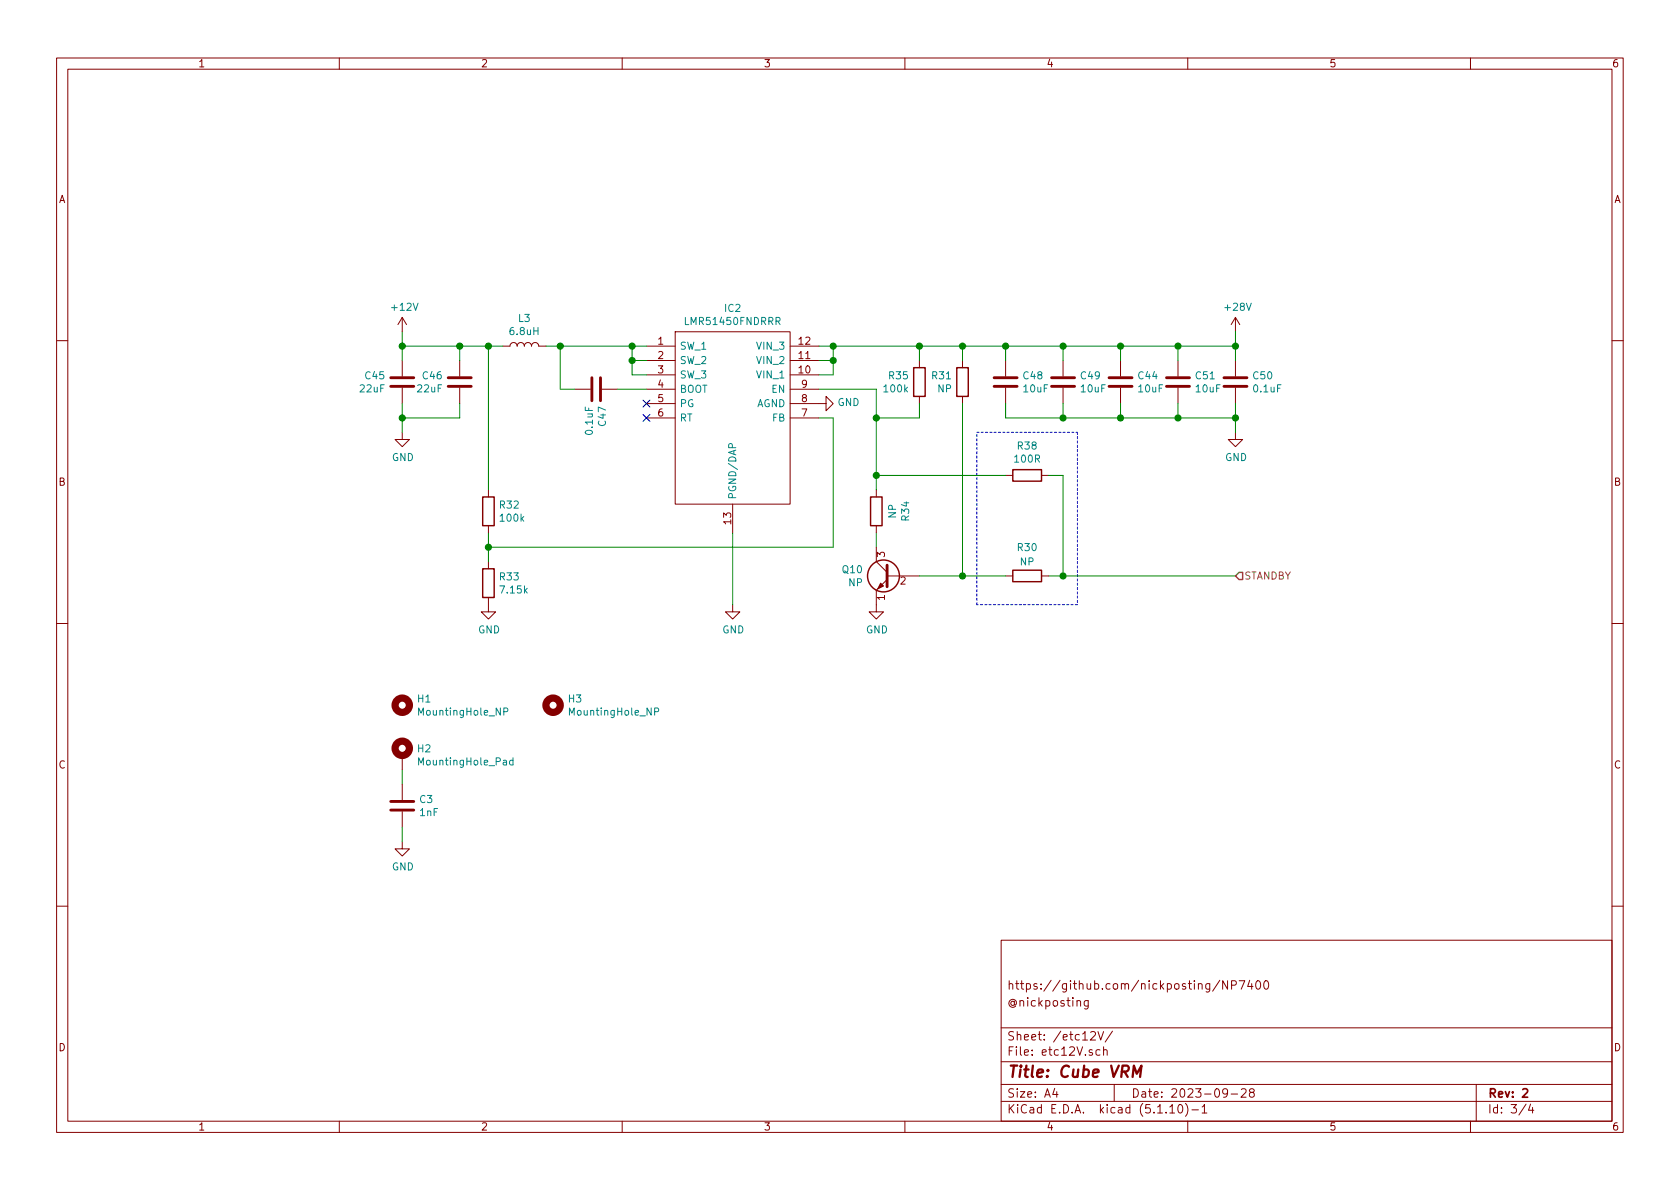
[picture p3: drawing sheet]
<svg xmlns="http://www.w3.org/2000/svg" width="297mm" height="210mm" viewBox="0 0 297 210" stroke-linecap="round" stroke-linejoin="round" font-family="sans-serif">
<g fill="none" stroke="#840000" stroke-width=".18">
<path d="M10 10.3h277v189.9h-277zM12 12.2h273v186.1h-273zM60 10.3v1.9M110 10.3v1.9M160 10.3v1.9M210 10.3v1.9M260 10.3v1.9M71.1 56.1l-.7 1.3M71.1 56.1v2.6M71.1 56.1l.8 1.3M119.4 58.7h20.3v30.4h-20.3zM218.4 56.1v2.6"/>
<path d="M218.4 56.1l-.7 1.3M218.4 56.1l.8 1.3M10 60.2h2M71.1 76.4v1.3h1.3l-1.3 1.3-1.3-1.3h1.3M71.1 63.7v2.8M71.1 68.6v2.8M81.3 63.7v2.8M81.3 68.6v2.8M88.9 61.2h1.3a.63 .63 0 0 1 .6-.6 .63 .63 0 0 1 .6 .6 .63 .63 0 0 1 .7-.6 .63 .63 0 0 1 .6 .6 .63 .63 0 0 1 .6-.6 .63 .63 0 0 1 .7 .6 .63 .63 0 0 1 .6-.6 .63 .63 0 0 1 .6 .6h1.3M101.6 68.8h2.8M106.4 68.8h2.8M114.3 61.2h5.1"/>
<path d="M114.3 63.7h5.1M114.3 66.3h5.1M114.3 68.8h5.1M114.3 71.4h5.1M114.3 73.9h5.1M139.7 71.4h6.3v-1.3l1.3 1.3-1.3 1.2v-1.2M139.7 61.2h5.1M139.7 63.7h5.1M139.7 66.3h5.1M139.7 68.8h5.1M139.7 73.9h5.1M162.6 63.7v1.3"/>
<path d="M162.6 70.1v1.3M170.2 63.7v1.3M170.2 70.1v1.3M177.8 63.7v2.8M177.8 68.6v2.8M188 63.7v2.8M188 68.6v2.8M198.1 63.7v2.8M198.1 68.6v2.8M208.3 63.7v2.8M208.3 68.6v2.8M218.4 76.4v1.3h1.3l-1.3 1.3-1.2-1.3h1.2"/>
<path d="M218.4 63.7v2.8M218.4 68.6v2.8M285 60.2h2M86.4 86.6v1.3M86.4 93v1.2M86.4 99.3v1.3M129.5 89.1v5.1M154.9 96.8v2.5l1.9 1.9M154.9 86.6v1.3M154.9 93v1.2M177.8 84.1h1.3M184.1 84.1h1.3"/>
<path d="M10 110.3h2M86.4 105.7v2.5h1.2l-1.2 1.3-1.3-1.3h1.3M129.5 106.9v1.3h1.3l-1.3 1.3-1.2-1.3h1.2M156.8 102.5l-1.9 1.9v3.8h1.3l-1.3 1.3-1.2-1.3h1.2M156.8 101.8h5.8M177.8 101.8h1.3M184.1 101.8h1.3M285 110.3h2M71.1 133.6v2.5M71.1 138.7v2.8M71.1 148.8v1.3h1.3l-1.3 1.3-1.3-1.3h1.3M71.1 143.5v2.8"/>
<path d="M10 160.2h2M177 166.3h108v32h-108zM192.4 176.9v1.2l-.3 .3h-.3M192.4 177l-.4-.1-.3 .3 .1 .6 .2 .1 .4-.1M215.7 173.3l-1.3 2M217 173.4v1.5l-.8-1.5v1.5M217.8 174.2l.7-.1 .1-.2-.1-.3-.2-.2h-.5v1.5M219.1 173.4h1l-.6 1.5M221 173.3l-.4 1.1h.9M221.3 173.9v1M222.2 173.6l.2-.2a.8 .8 0 0 1 .5 .8 .8 .8 0 0 1-.5 .7l-.2-.1-.2-.4zM223.7 173.5l.1-.1a.81 .81 0 0 1 .6 .6 .81 .81 0 0 1-.3 .8l-.1 .1a.8 .8 0 0 1-.6-.6 .8 .8 0 0 1 .3-.8z"/>
<path d="M285 160.2h2M60 198.3v1.9M110 198.3v1.9M160 198.3v1.9M177 194.8h108M177 191.8h108M177 187.8h108M177 181.8h108M186.5 192.5l-.4 1h1M186.8 193v1M192.8 182.6l.3-.2h.3l.3 .4-.9 1.1h.9M194.1 182.4l.5 1.5 .5-1.5"/>
<path d="M194.5 185.7l-.4-.1-.3 .3v.6l.3 .1 .4-.1M195.1 185.7l.2-.1 .4 .1 .1 .9M195.1 185.1v1.5M196.7 182.3l-1.3 2M197 191.8v3M206.8 195.8l.5-.5v1.5M206.8 196.8h.9M208.5 195.4l.1-.1a.8 .8 0 0 1 .5 .8 .8 .8 0 0 1-.5 .7 1 1 0 0 1-.1-1.4zM209.6 195.1a1.71 1.71 0 0 1 0 2.3M210 198.3v1.9M210.7 196.3h1.2M212.5 195.8l.5-.5v1.5"/>
<path d="M212.5 196.8h.9M217 193.2l-.1 .2a.48 .48 0 0 1-.6-.1v-.6a.48 .48 0 0 1 .6-.1l.1 .1a1.19 1.19 0 0 1-.2 1.2l-.5 .1M217.7 193.5h1.1M219.5 192.7l.2-.2h.3l.3 .2v.3v.2l-.9 .8h.9M221.2 193.2l-.3-.3 .1-.2 .2-.2 .4 .1 .2 .2-.1 .2-.6 .2a.48 .48 0 0 0-.1 .7l.2 .1 .5-.1a.48 .48 0 0 0-.1-.7h-.1M260 198.3v1.9M261 191.8v6.5M269.8 195.2l-1.2 2M270.6 195.2l-.3 1.1h.9M271 195.8v1"/>
</g>
<path d="M269.2 192.7l.3-.2h.3l.3 .5-.9 1h.9" fill="none" stroke="#840000" stroke-width=".3"/>
<path d="M200.3 190.4l.2-2 .5 1.5 .8-1.5-.2 2" fill="none" stroke="#840000" stroke-width=".41"/>
<g fill="none" stroke="#840000" stroke-width=".51">
<path d="M69.1 68.3h4.1M69.1 66.8h4.1M79.2 68.3h4.1M79.2 66.8h4.1M104.6 66.8v4.1M106.2 66.8v4.1M175.8 68.3h4M175.8 66.8h4M185.9 68.3h4.1M185.9 66.8h4.1M196.1 68.3h4.1M196.1 66.8h4.1"/>
<path d="M206.2 68.3h4.1M206.2 66.8h4.1M216.4 68.3h4.1M216.4 66.8h4.1M156.8 99.9v3.9M69.1 143.3h4.1M69.1 141.7h4.1"/>
</g>
<g fill="none" stroke="#840000" stroke-width=".25">
<path d="M161.5 65h2.1v5.1h-2.1zM169.2 65h2v5.1h-2zM85.3 87.9h2.1v5.1h-2.1zM153.9 87.9h2.1v5.1h-2.1zM179.1 83.1h5v2h-5zM85.3 100.6h2.1v5.1h-2.1zM179.1 100.8h5v2.1h-5z"/>
<circle cx="156.2" cy="101.8" r="2.82"/>
</g>
<path d="M155.7 103.1l.5 .5-1 .5z" fill="#840000" stroke="#840000" stroke-width=".18"/>
<path d="M129.5 79.2l-.1-.6-.1-.2-.3 .1-.2 .2v.5h1.3M89.1 125.9l.6-.1v-.5l-.1-.1h-.5v1.3M90.7 134.5l-.4-.1-.2 .3 .1 .5h.5M90.7 134v1.3M115.7 125.9l.7-.1v-.5l-.2-.1h-.5v1.3" fill="none" stroke="#008484" stroke-width=".18"/>
<g fill="none" stroke="#840000" stroke-width="1.3">
<circle cx="71.1" cy="124.7" r="1.27"/>
<circle cx="71.1" cy="132.3" r="1.27"/>
<circle cx="97.8" cy="124.7" r="1.27"/>
</g>
<path d="M172.7 76.4h17.8M190.5 76.4v30.5M172.7 106.9v-30.5M190.5 106.9h-17.8" fill="none" stroke="#0000c2" stroke-width=".18" stroke-dasharray=".4 .4"/>
<g fill="none" stroke="#008400" stroke-width=".18">
<path d="M71.1 58.7v5M218.4 58.7v5M71.1 61.2h17.8M71.1 71.4v5M81.3 71.4v2.5h-10.2M81.3 61.2v2.5M86.4 61.2v25.4M96.5 61.2h17.8M99.1 61.2v7.6h2.5M109.2 68.8h5.1M111.8 61.2v5.1h2.5M111.8 63.7h2.5"/>
<path d="M144.8 61.2h73.6M144.8 73.9h2.5v22.9h-60.9M144.8 68.8h10.1v17.8M144.8 63.7h2.5M147.3 61.2v5.1h-2.5M162.6 71.4v2.5h-7.7M162.6 61.2v2.5M170.2 61.2v2.5M170.2 71.4v30.4M177.8 71.4v2.5h40.6M177.8 61.2v2.5M188 61.2v2.5"/>
<path d="M188 71.4v2.5M198.1 61.2v2.5M198.1 71.4v2.5M208.3 61.2v2.5M208.3 71.4v2.5M218.4 71.4v5M86.4 94.2v5.1M129.5 94.2v12.7M154.9 94.2v2.6M154.9 84.1h22.9M185.4 84.1h2.6v17.7M162.6 101.8h15.2"/>
<path d="M185.4 101.8h33M71.1 136.1v2.6M71.1 146.3v2.5"/>
</g>
<path d="M219.1 101.2h.6v1.3h-.6l-.7-.7z" fill="none" stroke="#848400" stroke-width=".25"/>
<g fill="#008400" stroke="#008400" stroke-width=".25">
<circle cx="188" cy="101.8" r=".51"/>
<circle cx="154.9" cy="84.1" r=".51"/>
<circle cx="111.8" cy="63.7" r=".51"/>
<circle cx="170.2" cy="101.8" r=".51"/>
<circle cx="99.1" cy="61.2" r=".51"/>
<circle cx="111.8" cy="61.2" r=".51"/>
<circle cx="177.8" cy="61.2" r=".51"/>
<circle cx="81.3" cy="61.2" r=".51"/>
<circle cx="71.1" cy="61.2" r=".51"/>
<circle cx="71.1" cy="73.9" r=".51"/>
<circle cx="86.4" cy="61.2" r=".51"/>
<circle cx="86.4" cy="96.8" r=".51"/>
<circle cx="147.3" cy="63.7" r=".51"/>
<circle cx="208.3" cy="61.2" r=".51"/>
<circle cx="198.1" cy="61.2" r=".51"/>
<circle cx="188" cy="61.2" r=".51"/>
<circle cx="218.4" cy="73.9" r=".51"/>
<circle cx="208.3" cy="73.9" r=".51"/>
<circle cx="198.1" cy="73.9" r=".51"/>
<circle cx="188" cy="73.9" r=".51"/>
<circle cx="218.4" cy="61.2" r=".51"/>
<circle cx="147.3" cy="61.2" r=".51"/>
<circle cx="154.9" cy="73.9" r=".51"/>
<circle cx="162.6" cy="61.2" r=".51"/>
<circle cx="170.2" cy="61.2" r=".51"/>
</g>
<path d="M113.7 70.8l1.2 1.2M113.7 73.3l1.2 1.2M114.9 70.8l-1.2 1.2M114.9 73.3l-1.2 1.2" fill="none" stroke="#000084" stroke-width=".18"/>
<text font-size="2.8" fill="#840000" x="178" y="190.5">Title: Cube VRM</text>
<g font-size="2.1" fill="#840000">
<text x="178" y="178">@nickposting</text>
<text x="178" y="175">https://github.com/nickposting/NP7400</text>
<text x="178" y="184">Sheet: /etc12V/</text>
<text x="178" y="186.7">File: etc12V.sch</text>
<text x="178" y="196.9">KiCad E.D.A. kicad (5.1.10)-1</text>
<text x="178" y="194.1">Size: A4</text>
<text x="200" y="194.1">Date: 2023-09-28</text>
<text x="263" y="194.1">Rev: 2</text>
<text x="263" y="196.9">Id: 3/4</text>
</g>
<g font-size="1.8" fill="#840000">
<text x="35" y="11.9">1</text>
<text x="85" y="11.9">2</text>
<text x="135" y="11.9">3</text>
<text x="185" y="11.9">4</text>
<text x="235" y="11.9">5</text>
<text x="285" y="11.9">6</text>
<text x="10.4" y="35.9">A</text>
<text x="285.4" y="35.9">A</text>
<text x="116.4" y="61">1</text>
<text x="116.4" y="63.5">2</text>
<text x="141.3" y="61">12</text>
<text x="141.3" y="63.5">11</text>
<text x="116.4" y="66">3</text>
<text x="116.4" y="68.6">4</text>
<text x="116.4" y="71.1">5</text>
<text x="141.3" y="66">10</text>
<text x="141.8" y="68.6">9</text>
<text x="141.8" y="71.1">8</text>
<text x="116.4" y="73.7">6</text>
<text x="141.8" y="73.7">7</text>
<text x="10.4" y="85.9">B</text>
<text x="285.4" y="85.9">B</text>
<text x="129.3" y="92.7" transform="rotate(-90 129.3 92.7)">13</text>
<text x="156.5" y="98.5" transform="rotate(-90 156.5 98.5)">3</text>
<text x="156.5" y="106.1" transform="rotate(-90 156.5 106.1)">1</text>
<text x="159.2" y="103.4">2</text>
<text x="10.4" y="135.9">C</text>
<text x="285.4" y="135.9">C</text>
<text x="10.4" y="185.9">D</text>
<text x="285.4" y="185.9">D</text>
<text x="35" y="199.9">1</text>
<text x="85" y="199.9">2</text>
<text x="135" y="199.9">3</text>
<text x="185" y="199.9">4</text>
<text x="235" y="199.9">5</text>
<text x="285" y="199.9">6</text>
</g>
<g font-size="1.8" fill="#008484">
<text x="69.4" y="55">+12V</text>
<text x="90.3" y="59.3">6.8uH</text>
<text x="91.7" y="56.9">L3</text>
<text x="121.4" y="57.5">LMR51450FNDRRR</text>
<text x="128.2" y="55.2">IC2</text>
<text x="216.7" y="55">+28V</text>
<text x="120.1" y="61.8">SW_1</text>
<text x="120.1" y="64.4">SW_2</text>
<text x="134" y="61.8">VIN_3</text>
<text x="134" y="64.4">VIN_2</text>
<text x="63.7" y="69.4">22uF</text>
<text x="64.6" y="67.1">C45</text>
<text x="73.9" y="69.4">22uF</text>
<text x="74.8" y="67.1">C46</text>
<text x="120.1" y="66.9">SW_3</text>
<text x="120.1" y="69.5">BOOT</text>
<text x="134" y="66.9">VIN_1</text>
<text x="136.5" y="69.5">EN</text>
<text x="148.1" y="71.8">GND</text>
<text x="156.4" y="69.4">100k</text>
<text x="157.2" y="67.1">R35</text>
<text x="164.8" y="67.1">R31</text>
<text x="165.8" y="69.4">NP</text>
<text x="181" y="67.1">C48</text>
<text x="181.1" y="69.4">10uF</text>
<text x="191.2" y="67.1">C49</text>
<text x="191.2" y="69.4">10uF</text>
<text x="201.3" y="67.1">C44</text>
<text x="201.4" y="69.4">10uF</text>
<text x="211.5" y="67.1">C51</text>
<text x="211.5" y="69.4">10uF</text>
<text x="221.6" y="67.1">C50</text>
<text x="221.7" y="69.4">0.1uF</text>
<text x="104.8" y="76.8" transform="rotate(-90 104.8 76.8)">0.1uF</text>
<text x="107.1" y="75.3" transform="rotate(-90 107.1 75.3)">C47</text>
<text x="120.1" y="72">PG</text>
<text x="120.1" y="74.5">RT</text>
<text x="133.7" y="72">AGND</text>
<text x="136.6" y="74.5">FB</text>
<text x="69.3" y="81.5">GND</text>
<text x="179.5" y="81.8">100R</text>
<text x="180" y="79.5">R38</text>
<text x="216.6" y="81.5">GND</text>
<text x="88.4" y="89.9">R32</text>
<text x="130.2" y="88.4" transform="rotate(-90 130.2 88.4)">PGND/DAP</text>
<text x="88.6" y="92.2">100k</text>
<text x="158.4" y="91.6" transform="rotate(-90 158.4 91.6)">NP</text>
<text x="160.8" y="92" transform="rotate(-90 160.8 92)">R34</text>
<text x="149" y="101.4">Q10</text>
<text x="180" y="97.5">R30</text>
<text x="180.4" y="100">NP</text>
<text x="88.4" y="102.6">R33</text>
<text x="88.6" y="104.9">7.15k</text>
<text x="150.1" y="103.7">NP</text>
<text x="84.5" y="112">GND</text>
<text x="127.7" y="112">GND</text>
<text x="153.1" y="112">GND</text>
<text x="73.9" y="124.2">H1</text>
<text x="100.6" y="124.2">H3</text>
<text x="74.3" y="126.5">MountingHole_NP</text>
<text x="100.9" y="126.5">MountingHole_NP</text>
<text x="73.9" y="133">H2</text>
<text x="74.4" y="135.4">MountingHole_Pad</text>
<text x="74.2" y="142">C3</text>
<text x="74.3" y="144.3">1nF</text>
<text x="69.3" y="153.9">GND</text>
</g>
<text font-size="1.8" fill="#848400" x="220" y="102.5">STANDBY</text>
</svg>
